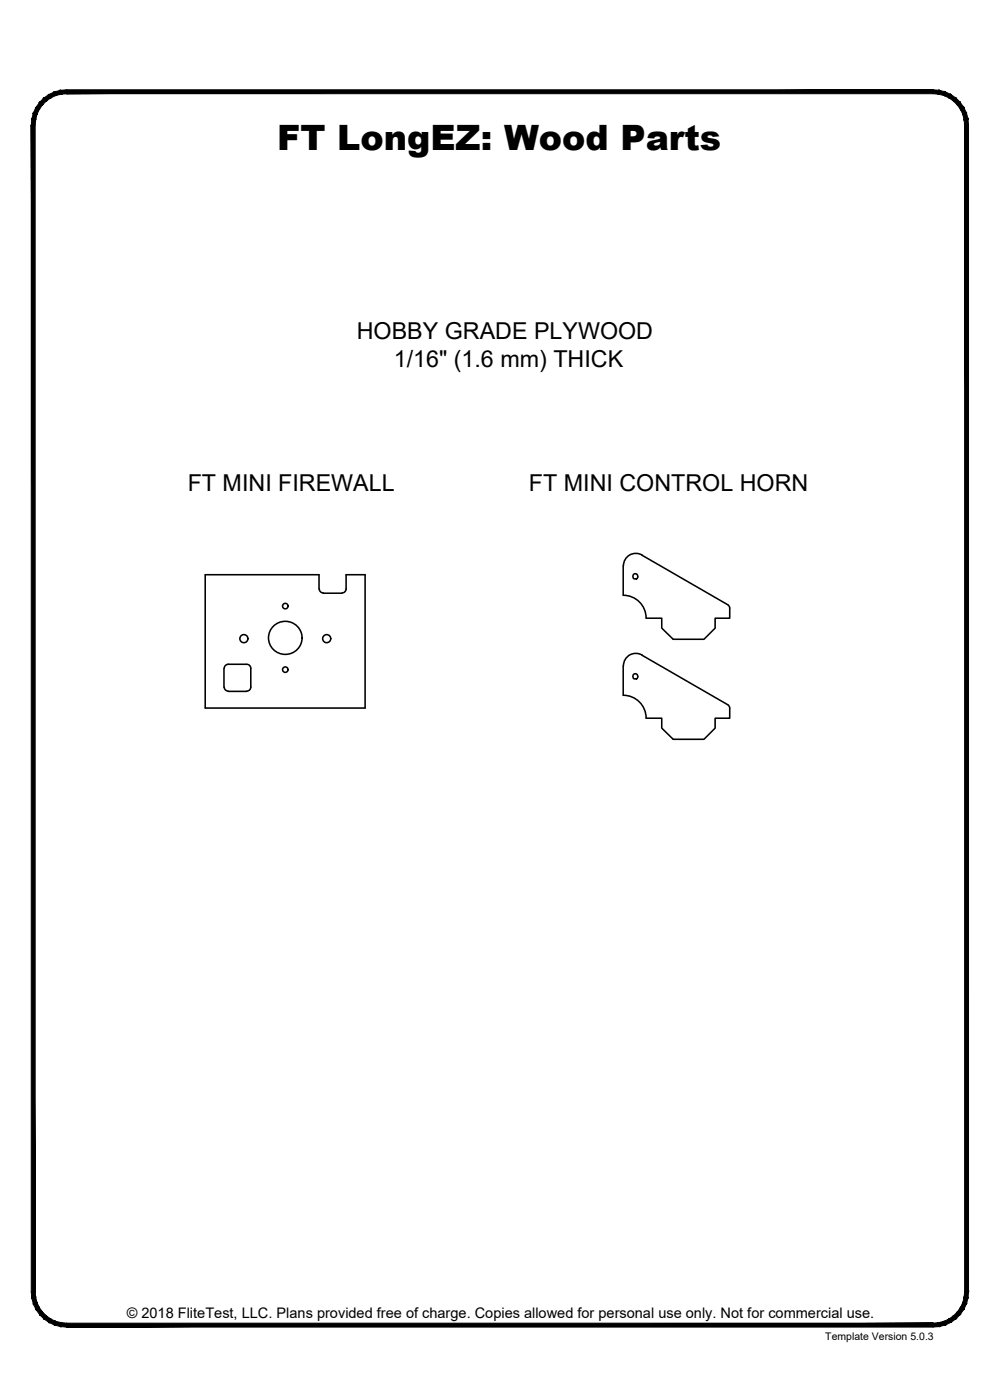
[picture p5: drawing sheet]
<svg xmlns="http://www.w3.org/2000/svg" width="190mm" height="267mm" viewBox="0 0 190 267" stroke-linecap="round" stroke-linejoin="round" font-family="sans-serif">
<!-- layer: 22 TILED -->
<g fill="#000" stroke="#000" stroke-width=".19">
<path d="M11.5 17.2l1.2-.1v.8zM11.5 17.2l.2 .7h1zM10.4 17.5l1.1-.3 .2 .7zM10.4 17.5l.2 .7 1.1-.3zM9.3 18l1.1-.5 .2 .7zM9.3 18l.4 .6 .9-.4zM8.3 18.7l1-.7 .4 .6zM8.3 18.7l.5 .5 .9-.6zM8.3 18.7l.5 .5-1.3 .3zM7.5 19.5l.6 .5 .7-.8zM7.5 19.5l.6 .5-1.3 .5zM6.8 20.5l.7 .3 .6-.8zM6.8 20.5l.7 .3-1.1 .7zM6.4 21.5l.6 .3 .5-1zM6.4 21.5l.6 .3-.9 .9zM6.1 22.7l.7 .1 .2-1zM6.1 22.7l.7 .1-.8 1.1zM6.8 22.8l-.8 1.1h.7z"/>
<path d="M12.7 17.9h165.1v-.8zM12.7 17.1h165.1l-165.1 .8z"/>
<path d="M6 23.9l.7 222.2v-222.2zM6 23.9l.7 222.2h-.7z"/>
<path d="M184.4 22.7l.1 1.2h-.7zM183.7 22.8l.1 1.1 .6-1.2zM184.1 21.5l.3 1.2-.7 .1zM183.4 21.8l.3 1 .4-1.3zM183.6 20.5l.5 1-.7 .3zM183 20.8l.4 1 .2-1.3zM182.9 19.5l.7 1-.6 .3zM182.4 20l.6 .8-.1-1.3zM182.1 18.7l.8 .8-.5 .5zM182.1 18.7l-.5 .5 .8 .8zM181.1 18l1 .7-.5 .5zM181.1 18l-.3 .6 .8 .6zM180.1 17.5l1 .5-.3 .6zM180.1 17.5l-.3 .7 1 .4zM178.9 17.2l1.2 .3-.3 .7zM178.9 17.2l-.1 .7 1 .3zM177.8 17.1l1.1 .1-.1 .7zM177.8 17.1v.8h1z"/>
<path d="M6 246.1h.7l-.6 1.2zM6.7 246.1l-.6 1.2 .7-.2zM6.1 247.3l.7-.2-.4 1.3zM6.8 247.1l-.4 1.3 .6-.3zM6.4 248.4l.6-.3-.2 1.3zM7 248.1l-.2 1.3 .7-.3zM6.8 249.4l.7-.3v1.3zM7.5 249.1v1.3l.6-.5zM7.5 250.4l.6-.5 .2 1.3zM8.1 249.9l.2 1.3 .5-.5zM8.8 250.7l.5 1.2-1-.7zM8.8 250.7l.5 1.2 .4-.6zM9.7 251.3l.7 1.1-1.1-.5zM9.7 251.3l.7 1.1 .2-.7zM10.6 251.7l.9 1-1.1-.3zM10.6 251.7l.9 1 .2-.7zM11.7 252l1 .8-1.2-.1zM11.7 252l1 .8v-.7z"/>
<path d="M12.7 252.1v.7l165.1-.7zM12.7 252.8l165.1-.7v.7z"/>
<path d="M177.8 252.1l1.1 .6-1.1 .1zM177.8 252.1l1.1 .6-.1-.7zM178.8 252l1.3 .4-1.2 .3zM178.8 252l1.3 .4-.3-.7zM179.8 251.7l1.3 .2-1 .5zM179.8 251.7l1.3 .2-.3-.6zM180.8 251.3l1.3-.1-1 .7zM180.8 251.3l1.3-.1-.5-.5zM181.6 250.7l1.3-.3-.8 .8zM181.6 250.7l1.3-.3-.5-.5zM182.4 249.9l1.2-.5-.7 1zM183 249.1l-.6 .8 1.2-.5zM183 249.1l1.1-.7-.5 1zM183.4 248.1l-.4 1 1.1-.7zM183.4 248.1l1-.8-.3 1.1zM183.7 247.1l-.3 1 1-.8zM184.5 246.1l-.1 1.2-.7-.2zM183.8 246.1l-.1 1 .8-1z"/>
<path d="M183.8 23.9v222.2h.7zM183.8 23.9h.7v222.2z"/>
</g>
<!-- layer: 01 CUT -->
<g fill="none" stroke="#000" stroke-width=".3">
<path d="M60.8 112.2v-2.7h-21.7v25.4h30.5v-25.4h-3.7v2.7a.77 .77 0 0 1-.7 .8M60.8 112.2a.77 .77 0 0 0 .8 .8M61.6 113h3.5M118.7 107.8v5.6a4.3 4.3 0 0 1 4.4 4.3M120.7 109.5a.5 .5 0 0 1 .5-.2 .5 .5 0 0 1 .3 .5l-.3 .5h-.4l-.2-.5zM122.3 105.8l16.3 9.4 .4 .4v.3v1.9h-2.8v1.9l-2.1 2.1h-5.9l-2.1-2.1v-1.9h-3M122.3 105.7a2.36 2.36 0 0 0-3.5 2.1M42.7 127.3v3.6M42.7 130.9a.77 .77 0 0 0 .8 .8M43.5 131.7h3.5M47 126.5h-3.5a.77 .77 0 0 0-.8 .8M47 126.5a.77 .77 0 0 1 .8 .8"/>
<path d="M47.8 130.9a.77 .77 0 0 1-.8 .8M47.8 127.3v3.6M118.7 126.8v5.7a4.3 4.3 0 0 1 4.4 4.3M120.7 128.5a.5 .5 0 0 1 .5-.1 .5 .5 0 0 1 .3 .5l-.3 .4h-.4l-.2-.4zM122.3 124.8l16.3 9.4 .4 .4v.3v1.9h-2.8v1.9l-2.1 2.1h-5.9l-2.1-2.1v-1.9h-3M122.3 124.8a2.36 2.36 0 0 0-3.5 2"/>
<circle cx="54.3" cy="115.5" r=".52"/>
<circle cx="46.5" cy="121.7" r=".77"/>
<circle cx="54.3" cy="127.6" r=".52"/>
<circle cx="54.4" cy="121.5" r="3.2"/>
<circle cx="62.2" cy="121.7" r=".77"/>
</g>
<text font-size="6.7" x="52.8" y="28.6">FT LongEZ: Wood Parts</text>
<g font-size="4.4">
<text x="68" y="64.6">HOBBY GRADE PLYWOOD</text>
<text x="75" y="70">1/16&quot; (1.6 mm) THICK</text>
<text x="35.8" y="93.5">FT MINI FIREWALL</text>
<text x="100.8" y="93.5">FT MINI CONTROL HORN</text>
</g>
<text font-size="2.8" x="24.2" y="251.1">© 2018 FliteTest, LLC. Plans provided free of charge. Copies allowed for personal use only. Not for commercial use.</text>
<text font-size="2" x="157.2" y="255.3">Template Version 5.0.3</text>
</svg>
